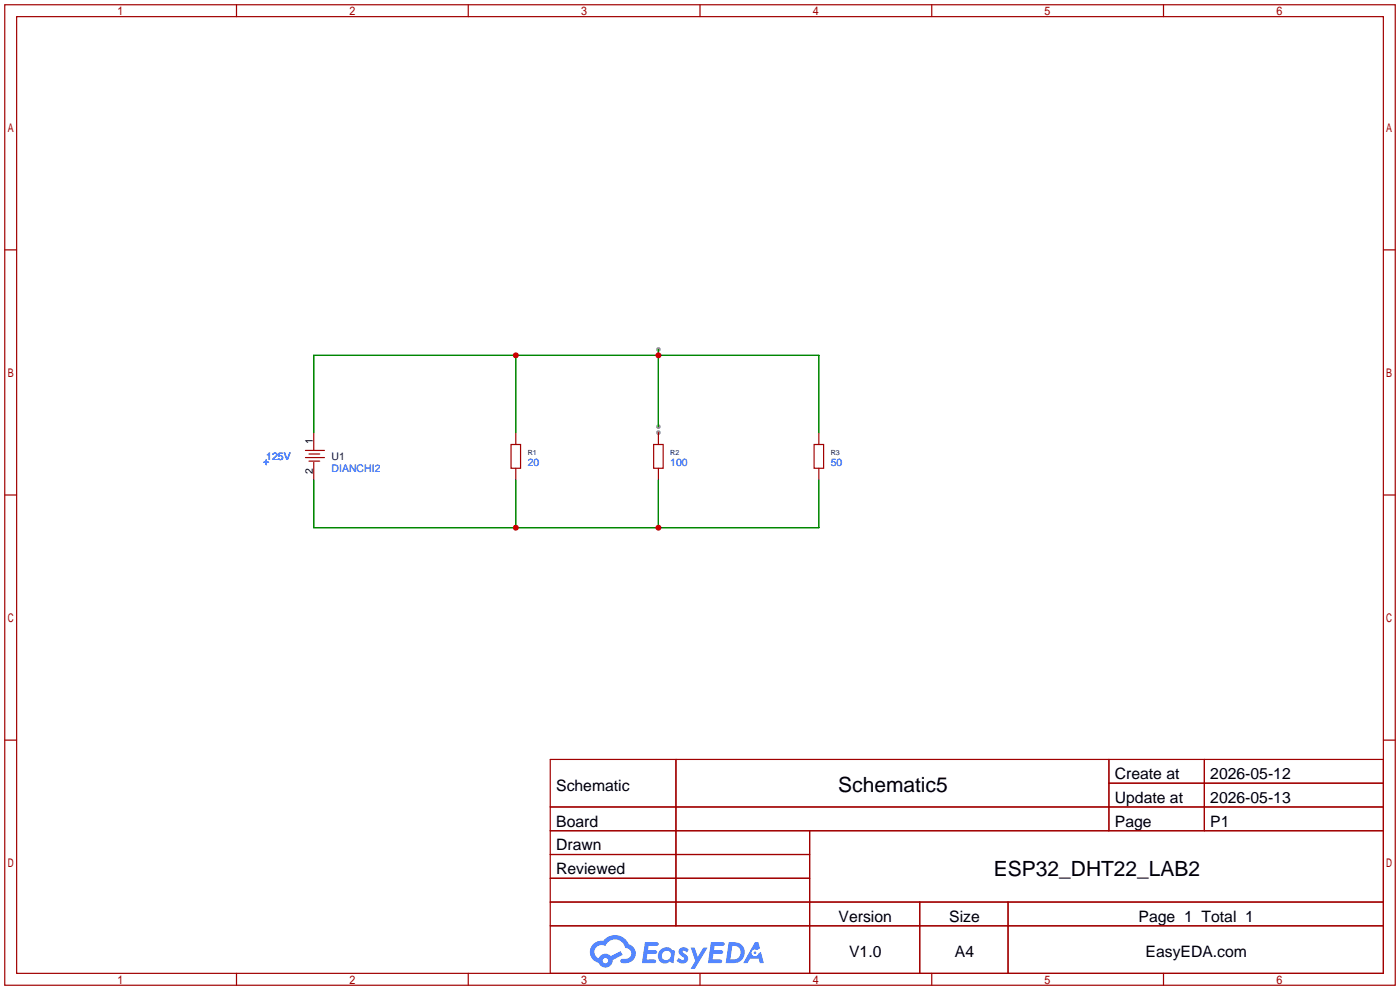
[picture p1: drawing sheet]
<svg xmlns="http://www.w3.org/2000/svg" width="299mm" height="212mm" viewBox="0 0 299 212" stroke-linecap="round" stroke-linejoin="round" font-family="sans-serif">
<g fill="#999">
<circle cx="140.7" cy="92.5" r=".51"/>
<circle cx="140.7" cy="91.2" r=".51"/>
<circle cx="140.7" cy="74.7" r=".51"/>
</g>
<g fill="none" stroke="#a10000" stroke-width=".25">
<path d="M1 1h297.2v209.6h-297.2zM3.6 3.6h292.1v204.4h-292.1zM50.5 1v2.6M100.1 1v2.6M149.6 1v2.6M199.1 1v2.6M248.7 1v2.6M1 53.4h2.6M295.7 53.4h2.5M1 105.8h2.6M295.7 105.8h2.5M1 158.2h2.6"/>
<path d="M295.7 158.2h2.5M117.6 162.3h178.1v45.7h-178.1zM117.6 172.5h178.1M117.6 177.5h178.1M144.5 162.3v35.6M173 177.5v30.5M237 162.3v15.2M237 167.4h58.7M257.4 162.3v15.2M117.6 182.6h55.4M117.6 192.8h178.1M117.6 187.7h55.4"/>
<path d="M117.6 197.9h178.1M196.6 192.8v15.2M215.4 192.8v15.2M50.5 208v2.6M100.1 208v2.6M149.6 208v2.6M199.1 208v2.6M248.7 208v2.6"/>
</g>
<g fill="#5487ff">
<path d="M145.3 202.7a1.3 1.3 0 0 1 1.9 .3l-.4 .6a.54 .54 0 0 0-.9-.2l.1 .2a1.34 1.34 0 0 1 .9 1.8 1.47 1.47 0 0 1-2.3-.1l.5-.6 .8 .5a.31 .31 0 0 0 .4-.3 .31 .31 0 0 0-.3-.4 1.12 1.12 0 0 1-.7-1.8z"/>
<path d="M147.6 202.5h.9l.6 2 1.2-2h.9l-2.7 4.6h-.9l1-1.7z"/>
<path d="M137.8 201.4h1.7a1.31 1.31 0 0 1 1.2 .2 .4 .4 0 0 1-.3 .5l-1.8 .1-.1 .9h1.6a.4 .4 0 0 1 .4 .4 .4 .4 0 0 1-.5 .4h-1.6l-.2 1.2h1.4a.46 .46 0 0 1 .5 0 .46 .46 0 0 1 .1 .5l-.4 .2h-2.6z"/>
<path d="M151.9 201.4h1.7a1.32 1.32 0 0 1 1.2 .2 .39 .39 0 0 1-.3 .5l-1.8 .1-.1 .9h1.6a.4 .4 0 0 1 .4 .4 .4 .4 0 0 1-.4 .4h-1.7l-.2 1.2h1.4a.46 .46 0 0 1 .5 0 .46 .46 0 0 1 .1 .5l-.4 .2h-2.6z"/>
<path d="M161.3 201.4h.8l.3 1.3-.6 .4a.75 .75 0 0 0-1.1 .3 .75 .75 0 0 0 .5 1 .75 .75 0 0 0 .9-.7l.5-.2 .6 2.3h-.8l-.3-.9h-1.8l-.5 .9h-1z"/>
<path d="M155.7 201.4l-.6 4.4h1.5a2.27 2.27 0 0 0 2.6-2.2 2.27 2.27 0 0 0-2.7-2.2zM156.5 202.1a1.5 1.5 0 0 1 1.8 1.6 1.5 1.5 0 0 1-1.9 1.4h-.3z"/>
<path d="M141.2 203a1.6 1.6 0 0 0-.3 2.3 1.6 1.6 0 0 0 2.3 .2l.7 .3 .3-2.4-.1-.3-.5-.1a1.58 1.58 0 0 0-2.4 0zM141.8 203.5a.98 .98 0 0 1 1.6 .4 .98 .98 0 0 1-1.1 1.3 .94 .94 0 0 1-.9-.7 .94 .94 0 0 1 .4-1z"/>
<path d="M126.8 201.8a2.37 2.37 0 0 0 1.1 4 1.54 1.54 0 0 0 1.8 1 1.54 1.54 0 0 0 1.2-1.6l2.2-1.1-.5-.8-2 1a1.57 1.57 0 0 0-2.7 .5 1.5 1.5 0 0 1-.7-2.1 1.5 1.5 0 0 1 2.2-.5 2.23 2.23 0 0 1 2.3-1.4 2.23 2.23 0 0 1 2 1.8 1.16 1.16 0 0 1 1.2 1.1 1.16 1.16 0 0 1-1.1 1.2h-.7a.47 .47 0 0 0-.5 .4 .47 .47 0 0 0 .4 .5 2.17 2.17 0 0 0 2.5-.9 2.17 2.17 0 0 0-.3-2.7l-.8-.4a3.2 3.2 0 0 0-5.5-.7l-1.1 .1zM128.8 205.3a.6 .6 0 0 1 1.2 0 .6 .6 0 0 1-1.2 0z"/>
<circle cx="161.4" cy="203.6" r=".28"/>
</g>
<g fill="none" stroke="#a10000" stroke-width=".25">
<path d="M65.3 97.8h4M65.3 96.3h4M66 98.6h2.3M66 97h2.3M67.1 92.5v3.8M67.1 98.8v3.8M109.2 95h2.1v5.1h-2.1zM110.2 92.5v2.5M139.7 95h2v5.1h-2zM140.7 92.5v2.5M174 95h2v5.1h-2zM175 92.5v2.5"/>
<path d="M110.2 100.1v2.5M140.7 100.1v2.5M175 100.1v2.5"/>
</g>
<path d="M110.2 75.9v16.6M140.7 74.7v16.5M67.1 92.5v-16.6h107.9v16.6M67.1 102.6v10.2h107.9v-10.2M110.2 102.6v10.2M140.7 102.6v10.2" fill="none" stroke="#008700" stroke-width=".25"/>
<path d="M56.4 98.8h1M56.9 98.3v1" fill="none" stroke="#00f" stroke-width=".25"/>
<g fill="#c00">
<circle cx="110.2" cy="112.8" r=".63"/>
<circle cx="140.7" cy="112.8" r=".63"/>
<circle cx="110.2" cy="75.9" r=".63"/>
<circle cx="140.7" cy="75.9" r=".63"/>
</g>
<g font-size="4.5">
<text x="179.2" y="169.4">Schematic5</text>
<text x="212.4" y="187.1">ESP32_DHT22_LAB2</text>
</g>
<g font-size="3.4">
<text x="238.3" y="166.5">Create at</text>
<text x="258.7" y="166.5">2026-05-12</text>
<text x="118.9" y="169">Schematic</text>
<text x="238.3" y="171.6">Update at</text>
<text x="258.7" y="171.6">2026-05-13</text>
<text x="118.9" y="176.6">Board</text>
<text x="238.3" y="176.6">Page</text>
<text x="258.7" y="176.6">P1</text>
<text x="118.9" y="181.7">Drawn</text>
<text x="118.9" y="186.8">Reviewed</text>
<text x="179.2" y="197">Version</text>
<text x="202.9" y="197">Size</text>
<text x="243.3" y="197">Page 1 Total 1</text>
<text x="181.5" y="204.6">V1.0</text>
<text x="204.1" y="204.6">A4</text>
<text x="244.8" y="204.6">EasyEDA.com</text>
</g>
<g font-size="2.2">
<text x="66.8" y="95" transform="rotate(-90 66.8 95)">1</text>
<text x="66.8" y="101.3" transform="rotate(-90 66.8 101.3)">2</text>
</g>
<g font-size="2.2" fill="#00f">
<text x="56.9" y="98.4">125V</text>
<text x="70.9" y="100.9">DIANCHI2</text>
<text x="112.8" y="99.6">20</text>
<text x="143.3" y="99.6">100</text>
<text x="177.5" y="99.6">50</text>
</g>
<text font-size="2.2" fill="#000080" x="70.9" y="98.4">U1</text>
<g font-size="1.5" fill="#000080">
<text x="112.8" y="97.2">R1</text>
<text x="143.3" y="97.2">R2</text>
<text x="177.5" y="97.2">R3</text>
</g>
</svg>
